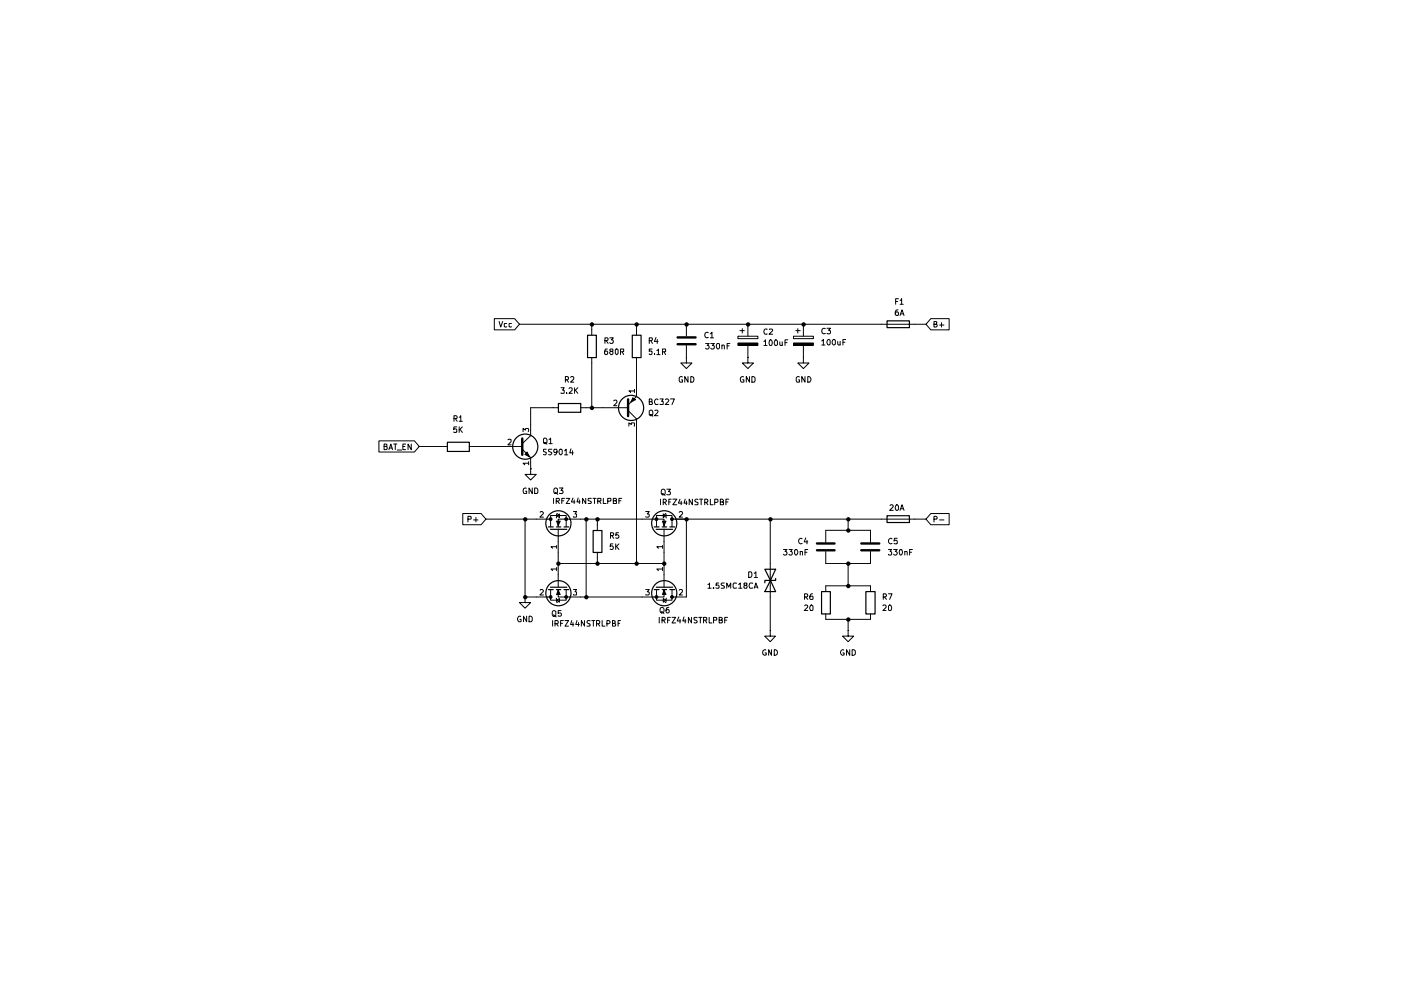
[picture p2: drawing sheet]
(kicad_sch
 (version 20231120)
 (generator "eeschema")
 (generator_version "8.0")
 (paper "A4")
 (lib_symbols
  (symbol "Device:C"
   (pin_numbers hide)
   (pin_names
    (offset 0.254)) (exclude_from_sim no) (in_bom yes) (on_board yes)
   (property "Reference" "C" (at 0.635 2.54 0) (effects (font (size 1.27 1.27)) (justify left)))
   (property "Value" "C" (at 0.635 -2.54 0) (effects (font (size 1.27 1.27)) (justify left)))
   (property "Footprint" "" (at 0.9652 -3.81 0) (effects (font (size 1.27 1.27)) (hide yes)))
   (property "Datasheet" "~" (at 0 0 0) (effects (font (size 1.27 1.27)) (hide yes)))
   (property "Description" "Unpolarized capacitor" (at 0 0 0) (effects (font (size 1.27 1.27)) (hide yes)))
   (symbol "C_0_1"
    (polyline (pts (xy -2.032 -0.762) (xy 2.032 -0.762)) (stroke (width 0.508) (type default)) (fill (type none)))
    (polyline (pts (xy -2.032 0.762) (xy 2.032 0.762)) (stroke (width 0.508) (type default)) (fill (type none))))
   (symbol "C_1_1"
    (pin passive line (at 0 3.81 270) (length 2.794) (name "~" (effects (font (size 1.27 1.27)))) (number "1" (effects (font (size 1.27 1.27)))))
    (pin passive line (at 0 -3.81 90) (length 2.794) (name "~" (effects (font (size 1.27 1.27)))) (number "2" (effects (font (size 1.27 1.27)))))))
  (symbol "Device:C_Polarized"
   (pin_numbers hide)
   (pin_names
    (offset 0.254)) (exclude_from_sim no) (in_bom yes) (on_board yes)
   (property "Reference" "C" (at 0.635 2.54 0) (effects (font (size 1.27 1.27)) (justify left)))
   (property "Value" "C_Polarized" (at 0.635 -2.54 0) (effects (font (size 1.27 1.27)) (justify left)))
   (property "Footprint" "" (at 0.9652 -3.81 0) (effects (font (size 1.27 1.27)) (hide yes)))
   (property "Datasheet" "~" (at 0 0 0) (effects (font (size 1.27 1.27)) (hide yes)))
   (property "Description" "Polarized capacitor" (at 0 0 0) (effects (font (size 1.27 1.27)) (hide yes)))
   (symbol "C_Polarized_0_1"
    (rectangle (start -2.286 0.508) (end 2.286 1.016) (stroke (width 0) (type default)) (fill (type none)))
    (polyline (pts (xy -1.778 2.286) (xy -0.762 2.286)) (stroke (width 0) (type default)) (fill (type none)))
    (polyline (pts (xy -1.27 2.794) (xy -1.27 1.778)) (stroke (width 0) (type default)) (fill (type none)))
    (rectangle (start 2.286 -0.508) (end -2.286 -1.016) (stroke (width 0) (type default)) (fill (type outline))))
   (symbol "C_Polarized_1_1"
    (pin passive line (at 0 3.81 270) (length 2.794) (name "~" (effects (font (size 1.27 1.27)))) (number "1" (effects (font (size 1.27 1.27)))))
    (pin passive line (at 0 -3.81 90) (length 2.794) (name "~" (effects (font (size 1.27 1.27)))) (number "2" (effects (font (size 1.27 1.27)))))))
  (symbol "Device:Fuse"
   (pin_numbers hide)
   (pin_names
    (offset 0)) (exclude_from_sim no) (in_bom yes) (on_board yes)
   (property "Reference" "F" (at 2.032 0 90) (effects (font (size 1.27 1.27))))
   (property "Value" "Fuse" (at -1.905 0 90) (effects (font (size 1.27 1.27))))
   (property "Footprint" "" (at -1.778 0 90) (effects (font (size 1.27 1.27)) (hide yes)))
   (property "Datasheet" "~" (at 0 0 0) (effects (font (size 1.27 1.27)) (hide yes)))
   (property "Description" "Fuse" (at 0 0 0) (effects (font (size 1.27 1.27)) (hide yes)))
   (symbol "Fuse_0_1"
    (rectangle (start -0.762 -2.54) (end 0.762 2.54) (stroke (width 0.254) (type default)) (fill (type none)))
    (polyline (pts (xy 0 2.54) (xy 0 -2.54)) (stroke (width 0) (type default)) (fill (type none))))
   (symbol "Fuse_1_1"
    (pin passive line (at 0 3.81 270) (length 1.27) (name "~" (effects (font (size 1.27 1.27)))) (number "1" (effects (font (size 1.27 1.27)))))
    (pin passive line (at 0 -3.81 90) (length 1.27) (name "~" (effects (font (size 1.27 1.27)))) (number "2" (effects (font (size 1.27 1.27)))))))
  (symbol "Device:R"
   (pin_numbers hide)
   (pin_names
    (offset 0)) (exclude_from_sim no) (in_bom yes) (on_board yes)
   (property "Reference" "R" (at 2.032 0 90) (effects (font (size 1.27 1.27))))
   (property "Value" "R" (at 0 0 90) (effects (font (size 1.27 1.27))))
   (property "Footprint" "" (at -1.778 0 90) (effects (font (size 1.27 1.27)) (hide yes)))
   (property "Datasheet" "~" (at 0 0 0) (effects (font (size 1.27 1.27)) (hide yes)))
   (property "Description" "Resistor" (at 0 0 0) (effects (font (size 1.27 1.27)) (hide yes)))
   (symbol "R_0_1"
    (rectangle (start -1.016 -2.54) (end 1.016 2.54) (stroke (width 0.254) (type default)) (fill (type none))))
   (symbol "R_1_1"
    (pin passive line (at 0 3.81 270) (length 1.27) (name "~" (effects (font (size 1.27 1.27)))) (number "1" (effects (font (size 1.27 1.27)))))
    (pin passive line (at 0 -3.81 90) (length 1.27) (name "~" (effects (font (size 1.27 1.27)))) (number "2" (effects (font (size 1.27 1.27)))))))
  (symbol "Diode:1.5SMC18CA"
   (pin_numbers hide)
   (pin_names
    (offset 1.016) hide) (exclude_from_sim no) (in_bom yes) (on_board yes)
   (property "Reference" "D" (at 0 2.54 0) (effects (font (size 1.27 1.27))))
   (property "Value" "1.5SMC18CA" (at 0 -2.54 0) (effects (font (size 1.27 1.27))))
   (property "Footprint" "Diode_SMD:D_SMC" (at 0 -5.08 0) (effects (font (size 1.27 1.27)) (hide yes)))
   (property "Datasheet" "https://www.vishay.com/docs/88303/15smc.pdf" (at 0 0 0) (effects (font (size 1.27 1.27)) (hide yes)))
   (property "Description" "1500W bidirectional TVS diode, SMC (DO-201AB)" (at 0 0 0) (effects (font (size 1.27 1.27)) (hide yes)))
   (symbol "1.5SMC18CA_0_1"
    (polyline (pts (xy 1.27 0) (xy -1.27 0)) (stroke (width 0) (type default)) (fill (type none)))
    (polyline (pts (xy -2.54 -1.27) (xy 0 0) (xy -2.54 1.27) (xy -2.54 -1.27)) (stroke (width 0.254) (type default)) (fill (type none)))
    (polyline (pts (xy 0.508 1.27) (xy 0 1.27) (xy 0 -1.27) (xy -0.508 -1.27)) (stroke (width 0.254) (type default)) (fill (type none)))
    (polyline (pts (xy 2.54 1.27) (xy 2.54 -1.27) (xy 0 0) (xy 2.54 1.27)) (stroke (width 0.254) (type default)) (fill (type none))))
   (symbol "1.5SMC18CA_1_1"
    (pin passive line (at -3.81 0 0) (length 2.54) (name "A1" (effects (font (size 1.27 1.27)))) (number "1" (effects (font (size 1.27 1.27)))))
    (pin passive line (at 3.81 0 180) (length 2.54) (name "A2" (effects (font (size 1.27 1.27)))) (number "2" (effects (font (size 1.27 1.27)))))))
  (symbol "Transistor_BJT:BC327"
   (pin_names
    (offset 0) hide) (exclude_from_sim no) (in_bom yes) (on_board yes)
   (property "Reference" "Q" (at 5.08 1.905 0) (effects (font (size 1.27 1.27)) (justify left)))
   (property "Value" "BC327" (at 5.08 0 0) (effects (font (size 1.27 1.27)) (justify left)))
   (property "Footprint" "Package_TO_SOT_THT:TO-92_Inline" (at 5.08 -1.905 0) (effects (font (size 1.27 1.27)
    (italic yes)) (justify left) (hide yes)))
   (property "Datasheet" "http://www.onsemi.com/pub_link/Collateral/BC327-D.PDF" (at 0 0 0) (effects (font (size 1.27 1.27)) (justify left) (hide yes)))
   (property "Description" "0.8A Ic, 45V Vce, PNP Transistor, TO-92" (at 25.4 -3.81 0) (effects (font (size 1.27 1.27)) (hide yes)))
   (symbol "BC327_0_1"
    (polyline (pts (xy 0.635 0.635) (xy 2.54 2.54)) (stroke (width 0) (type default)) (fill (type none)))
    (polyline (pts (xy 0.635 -0.635) (xy 2.54 -2.54) (xy 2.54 -2.54)) (stroke (width 0) (type default)) (fill (type none)))
    (polyline (pts (xy 0.635 1.905) (xy 0.635 -1.905) (xy 0.635 -1.905)) (stroke (width 0.508) (type default)) (fill (type none)))
    (polyline (pts (xy 2.286 -1.778) (xy 1.778 -2.286) (xy 1.27 -1.27) (xy 2.286 -1.778) (xy 2.286 -1.778)) (stroke (width 0) (type default)) (fill (type outline)))
    (circle (center 1.27 0) (radius 2.8194) (stroke (width 0.254) (type default)) (fill (type none))))
   (symbol "BC327_1_1"
    (pin passive line (at 2.54 -5.08 90) (length 2.54) (name "E" (effects (font (size 1.27 1.27)))) (number "1" (effects (font (size 1.27 1.27)))))
    (pin input line (at -5.08 0 0) (length 5.715) (name "B" (effects (font (size 1.27 1.27)))) (number "2" (effects (font (size 1.27 1.27)))))
    (pin passive line (at 2.54 5.08 270) (length 2.54) (name "C" (effects (font (size 1.27 1.27)))) (number "3" (effects (font (size 1.27 1.27)))))))
  (symbol "Transistor_BJT:ss9014"
   (pin_names
    (offset 0) hide) (exclude_from_sim no) (in_bom yes) (on_board yes)
   (property "Reference" "Q" (at 5.08 1.905 0) (effects (font (size 1.27 1.27)) (justify left)))
   (property "Value" "SS9014" (at 5.08 0 0) (effects (font (size 1.27 1.27)) (justify left)))
   (property "Footprint" "Package_TO_SOT_THT:TO-18-3" (at 5.08 -1.905 0) (effects (font (size 1.27 1.27)
    (italic yes)) (justify left) (hide yes)))
   (property "Datasheet" "http://www.b-kainka.de/Daten/Transistor/BC108.pdf" (at 0 0 0) (effects (font (size 1.27 1.27)) (justify left) (hide yes)))
   (property "Description" "0.1A Ic, 45V Vce, General Purpose NPN Transistor, TO-92" (at 33.02 -2.54 0) (effects (font (size 1.27 1.27)) (hide yes)))
   (symbol "ss9014_0_1"
    (polyline (pts (xy 0.635 0.635) (xy 2.54 2.54)) (stroke (width 0) (type default)) (fill (type none)))
    (polyline (pts (xy 0.635 -0.635) (xy 2.54 -2.54) (xy 2.54 -2.54)) (stroke (width 0) (type default)) (fill (type none)))
    (polyline (pts (xy 0.635 1.905) (xy 0.635 -1.905) (xy 0.635 -1.905)) (stroke (width 0.508) (type default)) (fill (type none)))
    (polyline (pts (xy 1.27 -1.778) (xy 1.778 -1.27) (xy 2.286 -2.286) (xy 1.27 -1.778) (xy 1.27 -1.778)) (stroke (width 0) (type default)) (fill (type outline)))
    (circle (center 1.27 0) (radius 2.8194) (stroke (width 0.254) (type default)) (fill (type none))))
   (symbol "ss9014_1_1"
    (pin passive line (at 2.54 -5.08 90) (length 2.54) (name "E" (effects (font (size 1.27 1.27)))) (number "1" (effects (font (size 1.27 1.27)))))
    (pin input line (at -5.08 0 0) (length 5.715) (name "B" (effects (font (size 1.27 1.27)))) (number "2" (effects (font (size 1.27 1.27)))))
    (pin passive line (at 2.54 5.08 270) (length 2.54) (name "C" (effects (font (size 1.27 1.27)))) (number "3" (effects (font (size 1.27 1.27)))))))
  (symbol "Transistor_FET:IRFZ44NSTRLPBF"
   (pin_names hide) (exclude_from_sim no) (in_bom yes) (on_board yes)
   (property "Reference" "Q" (at 5.08 1.905 0) (effects (font (size 1.27 1.27)) (justify left)))
   (property "Value" "IRFZ44NSTRLPBF" (at 5.08 0 0) (effects (font (size 1.27 1.27)) (justify left)))
   (property "Footprint" "Package_TO_SOT_THT:TO-220-3_Vertical" (at 5.08 -1.905 0) (effects (font (size 1.27 1.27)
    (italic yes)) (justify left) (hide yes)))
   (property "Datasheet" "https://media.digikey.com/pdf/Data%20Sheets/Fairchild%20PDFs/BUZ11.pdf" (at 5.08 -3.81 0) (effects (font (size 1.27 1.27)) (justify left) (hide yes)))
   (property "Description" "30A Id, 50V Vds, N-Channel Power MOSFET, TO-220" (at 0 0 0) (effects (font (size 1.27 1.27)) (hide yes)))
   (symbol "IRFZ44NSTRLPBF_0_1"
    (polyline (pts (xy 0.254 0) (xy -2.54 0)) (stroke (width 0) (type default)) (fill (type none)))
    (polyline (pts (xy 0.254 1.905) (xy 0.254 -1.905)) (stroke (width 0.254) (type default)) (fill (type none)))
    (polyline (pts (xy 0.762 -1.27) (xy 0.762 -2.286)) (stroke (width 0.254) (type default)) (fill (type none)))
    (polyline (pts (xy 0.762 0.508) (xy 0.762 -0.508)) (stroke (width 0.254) (type default)) (fill (type none)))
    (polyline (pts (xy 0.762 2.286) (xy 0.762 1.27)) (stroke (width 0.254) (type default)) (fill (type none)))
    (polyline (pts (xy 2.54 2.54) (xy 2.54 1.778)) (stroke (width 0) (type default)) (fill (type none)))
    (polyline (pts (xy 2.54 -2.54) (xy 2.54 0) (xy 0.762 0)) (stroke (width 0) (type default)) (fill (type none)))
    (polyline (pts (xy 0.762 -1.778) (xy 3.302 -1.778) (xy 3.302 1.778) (xy 0.762 1.778)) (stroke (width 0) (type default)) (fill (type none)))
    (polyline (pts (xy 1.016 0) (xy 2.032 0.381) (xy 2.032 -0.381) (xy 1.016 0)) (stroke (width 0) (type default)) (fill (type outline)))
    (polyline (pts (xy 2.794 0.508) (xy 2.921 0.381) (xy 3.683 0.381) (xy 3.81 0.254)) (stroke (width 0) (type default)) (fill (type none)))
    (polyline (pts (xy 3.302 0.381) (xy 2.921 -0.254) (xy 3.683 -0.254) (xy 3.302 0.381)) (stroke (width 0) (type default)) (fill (type none)))
    (circle (center 1.651 0) (radius 2.794) (stroke (width 0.254) (type default)) (fill (type none)))
    (circle (center 2.54 -1.778) (radius 0.254) (stroke (width 0) (type default)) (fill (type outline)))
    (circle (center 2.54 1.778) (radius 0.254) (stroke (width 0) (type default)) (fill (type outline))))
   (symbol "IRFZ44NSTRLPBF_1_1"
    (pin input line (at -5.08 0 0) (length 2.54) (name "G" (effects (font (size 1.27 1.27)))) (number "1" (effects (font (size 1.27 1.27)))))
    (pin passive line (at 2.54 5.08 270) (length 2.54) (name "D" (effects (font (size 1.27 1.27)))) (number "2" (effects (font (size 1.27 1.27)))))
    (pin passive line (at 2.54 -5.08 90) (length 2.54) (name "S" (effects (font (size 1.27 1.27)))) (number "3" (effects (font (size 1.27 1.27)))))))
  (symbol "power:GND"
   (power)
   (pin_numbers hide)
   (pin_names
    (offset 0) hide) (exclude_from_sim no) (in_bom yes) (on_board yes)
   (property "Reference" "#PWR" (at 0 -6.35 0) (effects (font (size 1.27 1.27)) (hide yes)))
   (property "Value" "GND" (at 0 -3.81 0) (effects (font (size 1.27 1.27))))
   (property "Footprint" "" (at 0 0 0) (effects (font (size 1.27 1.27)) (hide yes)))
   (property "Datasheet" "" (at 0 0 0) (effects (font (size 1.27 1.27)) (hide yes)))
   (property "Description" "Power symbol creates a global label with name \"GND\" , ground" (at 0 0 0) (effects (font (size 1.27 1.27)) (hide yes)))
   (symbol "GND_0_1"
    (polyline (pts (xy 0 0) (xy 0 -1.27) (xy 1.27 -1.27) (xy 0 -2.54) (xy -1.27 -1.27) (xy 0 -1.27)) (stroke (width 0) (type default)) (fill (type none))))
   (symbol "GND_1_1"
    (pin power_in line (at 0 0 270) (length 0) (name "~" (effects (font (size 1.27 1.27)))) (number "1" (effects (font (size 1.27 1.27))))))))
 (junction
  (at 154.94 66.04)
  (diameter 0)
  (color 0 0 0 0))
 (junction
  (at 119.38 85.09)
  (diameter 0)
  (color 0 0 0 0))
 (junction
  (at 135.89 120.65)
  (diameter 0)
  (color 0 0 0 0))
 (junction
  (at 111.76 120.65)
  (diameter 0)
  (color 0 0 0 0))
 (junction
  (at 140.97 66.04)
  (diameter 0)
  (color 0 0 0 0))
 (junction
  (at 120.65 110.49)
  (diameter 0)
  (color 0 0 0 0))
 (junction
  (at 177.8 110.49)
  (diameter 0)
  (color 0 0 0 0))
 (junction
  (at 167.64 66.04)
  (diameter 0)
  (color 0 0 0 0))
 (junction
  (at 118.11 110.49)
  (diameter 0)
  (color 0 0 0 0))
 (junction
  (at 129.54 66.04)
  (diameter 0)
  (color 0 0 0 0))
 (junction
  (at 118.11 128.27)
  (diameter 0)
  (color 0 0 0 0))
 (junction
  (at 177.8 125.73)
  (diameter 0)
  (color 0 0 0 0))
 (junction
  (at 119.38 66.04)
  (diameter 0)
  (color 0 0 0 0))
 (junction
  (at 140.97 110.49)
  (diameter 0)
  (color 0 0 0 0))
 (junction
  (at 177.8 113.03)
  (diameter 0)
  (color 0 0 0 0))
 (junction
  (at 104.14 110.49)
  (diameter 0)
  (color 0 0 0 0))
 (junction
  (at 104.14 128.27)
  (diameter 0)
  (color 0 0 0 0))
 (junction
  (at 177.8 133.35)
  (diameter 0)
  (color 0 0 0 0))
 (junction
  (at 177.8 120.65)
  (diameter 0)
  (color 0 0 0 0))
 (junction
  (at 160.02 110.49)
  (diameter 0)
  (color 0 0 0 0))
 (junction
  (at 120.65 120.65)
  (diameter 0)
  (color 0 0 0 0))
 (junction
  (at 129.54 120.65)
  (diameter 0)
  (color 0 0 0 0))
 (wire
  (pts (xy 177.8 110.49) (xy 177.8 113.03))
  (stroke (width 0) (type default)))
 (wire
  (pts (xy 172.72 125.73) (xy 177.8 125.73))
  (stroke (width 0) (type default)))
 (wire
  (pts (xy 119.38 66.04) (xy 119.38 67.31))
  (stroke (width 0) (type default)))
 (wire
  (pts (xy 177.8 133.35) (xy 177.8 135.89))
  (stroke (width 0) (type default)))
 (wire
  (pts (xy 104.14 128.27) (xy 104.14 110.49))
  (stroke (width 0) (type default)))
 (wire
  (pts (xy 116.84 128.27) (xy 118.11 128.27))
  (stroke (width 0) (type default)))
 (wire
  (pts (xy 102.87 66.04) (xy 119.38 66.04))
  (stroke (width 0) (type default)))
 (wire
  (pts (xy 172.72 133.35) (xy 177.8 133.35))
  (stroke (width 0) (type default)))
 (wire
  (pts (xy 129.54 66.04) (xy 140.97 66.04))
  (stroke (width 0) (type default)))
 (wire
  (pts (xy 129.54 90.17) (xy 129.54 120.65))
  (stroke (width 0) (type default)))
 (wire
  (pts (xy 120.65 110.49) (xy 120.65 111.76))
  (stroke (width 0) (type default)))
 (wire
  (pts (xy 160.02 110.49) (xy 160.02 120.65))
  (stroke (width 0) (type default)))
 (wire
  (pts (xy 120.65 119.38) (xy 120.65 120.65))
  (stroke (width 0) (type default)))
 (wire
  (pts (xy 140.97 110.49) (xy 140.97 128.27))
  (stroke (width 0) (type default)))
 (wire
  (pts (xy 177.8 113.03) (xy 182.88 113.03))
  (stroke (width 0) (type default)))
 (wire
  (pts (xy 177.8 110.49) (xy 185.42 110.49))
  (stroke (width 0) (type default)))
 (wire
  (pts (xy 119.38 74.93) (xy 119.38 85.09))
  (stroke (width 0) (type default)))
 (wire
  (pts (xy 110.49 85.09) (xy 105.41 85.09))
  (stroke (width 0) (type default)))
 (wire
  (pts (xy 80.01 93.98) (xy 85.09 93.98))
  (stroke (width 0) (type default)))
 (wire
  (pts (xy 129.54 67.31) (xy 129.54 66.04))
  (stroke (width 0) (type default)))
 (wire
  (pts (xy 120.65 110.49) (xy 130.81 110.49))
  (stroke (width 0) (type default)))
 (wire
  (pts (xy 177.8 133.35) (xy 182.88 133.35))
  (stroke (width 0) (type default)))
 (wire
  (pts (xy 111.76 118.11) (xy 111.76 120.65))
  (stroke (width 0) (type default)))
 (wire
  (pts (xy 118.11 128.27) (xy 130.81 128.27))
  (stroke (width 0) (type default)))
 (wire
  (pts (xy 118.11 85.09) (xy 119.38 85.09))
  (stroke (width 0) (type default)))
 (wire
  (pts (xy 177.8 120.65) (xy 177.8 125.73))
  (stroke (width 0) (type default)))
 (wire
  (pts (xy 172.72 120.65) (xy 177.8 120.65))
  (stroke (width 0) (type default)))
 (wire
  (pts (xy 119.38 66.04) (xy 129.54 66.04))
  (stroke (width 0) (type default)))
 (wire
  (pts (xy 106.68 128.27) (xy 104.14 128.27))
  (stroke (width 0) (type default)))
 (wire
  (pts (xy 160.02 110.49) (xy 177.8 110.49))
  (stroke (width 0) (type default)))
 (wire
  (pts (xy 95.25 110.49) (xy 104.14 110.49))
  (stroke (width 0) (type default)))
 (wire
  (pts (xy 129.54 74.93) (xy 129.54 80.01))
  (stroke (width 0) (type default)))
 (wire
  (pts (xy 92.71 93.98) (xy 97.79 93.98))
  (stroke (width 0) (type default)))
 (wire
  (pts (xy 167.64 66.04) (xy 185.42 66.04))
  (stroke (width 0) (type default)))
 (wire
  (pts (xy 119.38 85.09) (xy 121.92 85.09))
  (stroke (width 0) (type default)))
 (wire
  (pts (xy 193.04 110.49) (xy 195.58 110.49))
  (stroke (width 0) (type default)))
 (wire
  (pts (xy 140.97 110.49) (xy 160.02 110.49))
  (stroke (width 0) (type default)))
 (wire
  (pts (xy 193.04 66.04) (xy 195.58 66.04))
  (stroke (width 0) (type default)))
 (wire
  (pts (xy 118.11 110.49) (xy 118.11 128.27))
  (stroke (width 0) (type default)))
 (wire
  (pts (xy 138.43 110.49) (xy 140.97 110.49))
  (stroke (width 0) (type default)))
 (wire
  (pts (xy 120.65 120.65) (xy 129.54 120.65))
  (stroke (width 0) (type default)))
 (wire
  (pts (xy 111.76 120.65) (xy 120.65 120.65))
  (stroke (width 0) (type default)))
 (wire
  (pts (xy 160.02 135.89) (xy 160.02 128.27))
  (stroke (width 0) (type default)))
 (wire
  (pts (xy 177.8 120.65) (xy 182.88 120.65))
  (stroke (width 0) (type default)))
 (wire
  (pts (xy 116.84 110.49) (xy 118.11 110.49))
  (stroke (width 0) (type default)))
 (wire
  (pts (xy 140.97 66.04) (xy 154.94 66.04))
  (stroke (width 0) (type default)))
 (wire
  (pts (xy 154.94 66.04) (xy 167.64 66.04))
  (stroke (width 0) (type default)))
 (wire
  (pts (xy 118.11 110.49) (xy 120.65 110.49))
  (stroke (width 0) (type default)))
 (wire
  (pts (xy 172.72 113.03) (xy 177.8 113.03))
  (stroke (width 0) (type default)))
 (wire
  (pts (xy 129.54 120.65) (xy 135.89 120.65))
  (stroke (width 0) (type default)))
 (wire
  (pts (xy 135.89 118.11) (xy 135.89 120.65))
  (stroke (width 0) (type default)))
 (wire
  (pts (xy 105.41 85.09) (xy 105.41 88.9))
  (stroke (width 0) (type default)))
 (wire
  (pts (xy 104.14 110.49) (xy 106.68 110.49))
  (stroke (width 0) (type default)))
 (wire
  (pts (xy 177.8 125.73) (xy 182.88 125.73))
  (stroke (width 0) (type default)))
 (global_label "BAT_EN"
  (shape input)
  (at 80.01 93.98 180)
  (fields_autoplaced yes)
  (effects (font (size 1.27 1.27)) (justify right))
  (property "Intersheetrefs" "${INTERSHEET_REFS}" (at 70.2515 93.98 0) (effects (font (size 1.27 1.27)) (justify right) (hide yes))))
 (global_label "B+"
  (shape input)
  (at 195.58 66.04 0)
  (fields_autoplaced yes)
  (effects (font (size 1.27 1.27)) (justify left))
  (property "Intersheetrefs" "${INTERSHEET_REFS}" (at 201.4076 66.04 0) (effects (font (size 1.27 1.27)) (justify left) (hide yes))))
 (global_label "P-"
  (shape input)
  (at 195.58 110.49 0)
  (fields_autoplaced yes)
  (effects (font (size 1.27 1.27)) (justify left))
  (property "Intersheetrefs" "${INTERSHEET_REFS}" (at 201.4076 110.49 0) (effects (font (size 1.27 1.27)) (justify left) (hide yes))))
 (global_label "Vcc"
  (shape input)
  (at 102.87 66.04 180)
  (fields_autoplaced yes)
  (effects (font (size 1.27 1.27)) (justify right))
  (property "Intersheetrefs" "${INTERSHEET_REFS}" (at 96.619 66.04 0) (effects (font (size 1.27 1.27)) (justify right) (hide yes))))
 (global_label "P+"
  (shape input)
  (at 95.25 110.49 180)
  (fields_autoplaced yes)
  (effects (font (size 1.27 1.27)) (justify right))
  (property "Intersheetrefs" "${INTERSHEET_REFS}" (at 89.4224 110.49 0) (effects (font (size 1.27 1.27)) (justify right) (hide yes))))
 (symbol
  (lib_id "power:GND")
  (at 177.8 135.89 0)
  (unit 1)
  (exclude_from_sim no)
  (in_bom yes)
  (on_board yes)
  (dnp no)
  (fields_autoplaced yes)
  (property "Reference" "#PWR06" (at 177.8 142.24 0) (effects (font (size 1.27 1.27)) (hide yes)))
  (property "Value" "GND" (at 177.8 140.97 0) (effects (font (size 1.27 1.27))))
  (property "Footprint" "" (at 177.8 135.89 0) (effects (font (size 1.27 1.27)) (hide yes)))
  (property "Datasheet" "" (at 177.8 135.89 0) (effects (font (size 1.27 1.27)) (hide yes)))
  (property "Description" "Power symbol creates a global label with name \"GND\" , ground" (at 177.8 135.89 0) (effects (font (size 1.27 1.27)) (hide yes)))
  (pin "1"))
 (symbol
  (lib_id "Device:R")
  (at 114.3 85.09 90)
  (unit 1)
  (exclude_from_sim no)
  (in_bom yes)
  (on_board yes)
  (dnp no)
  (fields_autoplaced yes)
  (property "Reference" "R2" (at 114.3 78.74 90) (effects (font (size 1.27 1.27))))
  (property "Value" "3.2K" (at 114.3 81.28 90) (effects (font (size 1.27 1.27))))
  (property "Footprint" "Resistor_THT:R_Axial_DIN0207_L6.3mm_D2.5mm_P10.16mm_Horizontal" (at 114.3 86.868 90) (effects (font (size 1.27 1.27)) (hide yes)))
  (property "Datasheet" "~" (at 114.3 85.09 0) (effects (font (size 1.27 1.27)) (hide yes)))
  (property "Description" "Resistor" (at 114.3 85.09 0) (effects (font (size 1.27 1.27)) (hide yes)))
  (pin "2")
  (pin "1"))
 (symbol
  (lib_id "power:GND")
  (at 167.64 73.66 0)
  (unit 1)
  (exclude_from_sim no)
  (in_bom yes)
  (on_board yes)
  (dnp no)
  (fields_autoplaced yes)
  (property "Reference" "#PWR01" (at 167.64 80.01 0) (effects (font (size 1.27 1.27)) (hide yes)))
  (property "Value" "GND" (at 167.64 78.74 0) (effects (font (size 1.27 1.27))))
  (property "Footprint" "" (at 167.64 73.66 0) (effects (font (size 1.27 1.27)) (hide yes)))
  (property "Datasheet" "" (at 167.64 73.66 0) (effects (font (size 1.27 1.27)) (hide yes)))
  (property "Description" "Power symbol creates a global label with name \"GND\" , ground" (at 167.64 73.66 0) (effects (font (size 1.27 1.27)) (hide yes)))
  (pin "1"))
 (symbol
  (lib_id "Device:R")
  (at 172.72 129.54 0)
  (mirror y)
  (unit 1)
  (exclude_from_sim no)
  (in_bom yes)
  (on_board yes)
  (dnp no)
  (property "Reference" "R6" (at 170.18 128.2699 0) (effects (font (size 1.27 1.27)) (justify left)))
  (property "Value" "20" (at 170.18 130.8099 0) (effects (font (size 1.27 1.27)) (justify left)))
  (property "Footprint" "Resistor_THT:R_Axial_DIN0207_L6.3mm_D2.5mm_P10.16mm_Horizontal" (at 174.498 129.54 90) (effects (font (size 1.27 1.27)) (hide yes)))
  (property "Datasheet" "~" (at 172.72 129.54 0) (effects (font (size 1.27 1.27)) (hide yes)))
  (property "Description" "Resistor" (at 172.72 129.54 0) (effects (font (size 1.27 1.27)) (hide yes)))
  (pin "2")
  (pin "1"))
 (symbol
  (lib_id "Device:C_Polarized")
  (at 167.64 69.85 0)
  (unit 1)
  (exclude_from_sim no)
  (in_bom yes)
  (on_board yes)
  (dnp no)
  (fields_autoplaced yes)
  (property "Reference" "C3" (at 171.45 67.6909 0) (effects (font (size 1.27 1.27)) (justify left)))
  (property "Value" "100uF" (at 171.45 70.2309 0) (effects (font (size 1.27 1.27)) (justify left)))
  (property "Footprint" "" (at 168.6052 73.66 0) (effects (font (size 1.27 1.27)) (hide yes)))
  (property "Datasheet" "~" (at 167.64 69.85 0) (effects (font (size 1.27 1.27)) (hide yes)))
  (property "Description" "Polarized capacitor" (at 167.64 69.85 0) (effects (font (size 1.27 1.27)) (hide yes)))
  (pin "1")
  (pin "2"))
 (symbol
  (lib_id "Device:C_Polarized")
  (at 154.94 69.85 0)
  (unit 1)
  (exclude_from_sim no)
  (in_bom yes)
  (on_board yes)
  (dnp no)
  (property "Reference" "C2" (at 158.242 67.818 0) (effects (font (size 1.27 1.27)) (justify left)))
  (property "Value" "100uF" (at 158.242 70.358 0) (effects (font (size 1.27 1.27)) (justify left)))
  (property "Footprint" "" (at 155.9052 73.66 0) (effects (font (size 1.27 1.27)) (hide yes)))
  (property "Datasheet" "~" (at 154.94 69.85 0) (effects (font (size 1.27 1.27)) (hide yes)))
  (property "Description" "Polarized capacitor" (at 154.94 69.85 0) (effects (font (size 1.27 1.27)) (hide yes)))
  (pin "1")
  (pin "2"))
 (symbol
  (lib_id "power:GND")
  (at 154.94 73.66 0)
  (unit 1)
  (exclude_from_sim no)
  (in_bom yes)
  (on_board yes)
  (dnp no)
  (fields_autoplaced yes)
  (property "Reference" "#PWR02" (at 154.94 80.01 0) (effects (font (size 1.27 1.27)) (hide yes)))
  (property "Value" "GND" (at 154.94 78.74 0) (effects (font (size 1.27 1.27))))
  (property "Footprint" "" (at 154.94 73.66 0) (effects (font (size 1.27 1.27)) (hide yes)))
  (property "Datasheet" "" (at 154.94 73.66 0) (effects (font (size 1.27 1.27)) (hide yes)))
  (property "Description" "Power symbol creates a global label with name \"GND\" , ground" (at 154.94 73.66 0) (effects (font (size 1.27 1.27)) (hide yes)))
  (pin "1"))
 (symbol
  (lib_id "Diode:1.5SMC18CA")
  (at 160.02 124.46 270)
  (mirror x)
  (unit 1)
  (exclude_from_sim no)
  (in_bom yes)
  (on_board yes)
  (dnp no)
  (property "Reference" "D1" (at 157.48 123.1899 90) (effects (font (size 1.27 1.27)) (justify right)))
  (property "Value" "1.5SMC18CA" (at 157.48 125.7299 90) (effects (font (size 1.27 1.27)) (justify right)))
  (property "Footprint" "Diode_SMD:D_SMC" (at 154.94 124.46 0) (effects (font (size 1.27 1.27)) (hide yes)))
  (property "Datasheet" "https://www.vishay.com/docs/88303/15smc.pdf" (at 160.02 124.46 0) (effects (font (size 1.27 1.27)) (hide yes)))
  (property "Description" "1500W bidirectional TVS diode, SMC (DO-201AB)" (at 160.02 124.46 0) (effects (font (size 1.27 1.27)) (hide yes)))
  (pin "2")
  (pin "1"))
 (symbol
  (lib_id "Device:C")
  (at 172.72 116.84 0)
  (mirror y)
  (unit 1)
  (exclude_from_sim no)
  (in_bom yes)
  (on_board yes)
  (dnp no)
  (property "Reference" "C4" (at 168.91 115.5699 0) (effects (font (size 1.27 1.27)) (justify left)))
  (property "Value" "330nF" (at 168.91 118.1099 0) (effects (font (size 1.27 1.27)) (justify left)))
  (property "Footprint" "" (at 171.7548 120.65 0) (effects (font (size 1.27 1.27)) (hide yes)))
  (property "Datasheet" "~" (at 172.72 116.84 0) (effects (font (size 1.27 1.27)) (hide yes)))
  (property "Description" "Unpolarized capacitor" (at 172.72 116.84 0) (effects (font (size 1.27 1.27)) (hide yes)))
  (pin "2")
  (pin "1"))
 (symbol
  (lib_id "Device:R")
  (at 88.9 93.98 90)
  (unit 1)
  (exclude_from_sim no)
  (in_bom yes)
  (on_board yes)
  (dnp no)
  (fields_autoplaced yes)
  (property "Reference" "R1" (at 88.9 87.63 90) (effects (font (size 1.27 1.27))))
  (property "Value" "5K" (at 88.9 90.17 90) (effects (font (size 1.27 1.27))))
  (property "Footprint" "Resistor_THT:R_Axial_DIN0207_L6.3mm_D2.5mm_P10.16mm_Horizontal" (at 88.9 95.758 90) (effects (font (size 1.27 1.27)) (hide yes)))
  (property "Datasheet" "~" (at 88.9 93.98 0) (effects (font (size 1.27 1.27)) (hide yes)))
  (property "Description" "Resistor" (at 88.9 93.98 0) (effects (font (size 1.27 1.27)) (hide yes)))
  (pin "2")
  (pin "1"))
 (symbol
  (lib_id "Transistor_BJT:BC327")
  (at 127 85.09 0)
  (mirror x)
  (unit 1)
  (exclude_from_sim no)
  (in_bom yes)
  (on_board yes)
  (dnp no)
  (property "Reference" "Q2" (at 132.08 86.3601 0) (effects (font (size 1.27 1.27)) (justify left)))
  (property "Value" "BC327" (at 132.08 83.8201 0) (effects (font (size 1.27 1.27)) (justify left)))
  (property "Footprint" "Package_TO_SOT_THT:TO-92_Inline" (at 132.08 83.185 0) (effects (font (size 1.27 1.27)
    (italic yes)) (justify left) (hide yes)))
  (property "Datasheet" "http://www.onsemi.com/pub_link/Collateral/BC327-D.PDF" (at 127 85.09 0) (effects (font (size 1.27 1.27)) (justify left) (hide yes)))
  (property "Description" "0.8A Ic, 45V Vce, PNP Transistor, TO-92" (at 152.4 81.28 0) (effects (font (size 1.27 1.27)) (hide yes)))
  (pin "1")
  (pin "3")
  (pin "2"))
 (symbol
  (lib_id "power:GND")
  (at 104.14 128.27 0)
  (unit 1)
  (exclude_from_sim no)
  (in_bom yes)
  (on_board yes)
  (dnp no)
  (fields_autoplaced yes)
  (property "Reference" "#PWR04" (at 104.14 134.62 0) (effects (font (size 1.27 1.27)) (hide yes)))
  (property "Value" "GND" (at 104.14 133.35 0) (effects (font (size 1.27 1.27))))
  (property "Footprint" "" (at 104.14 128.27 0) (effects (font (size 1.27 1.27)) (hide yes)))
  (property "Datasheet" "" (at 104.14 128.27 0) (effects (font (size 1.27 1.27)) (hide yes)))
  (property "Description" "Power symbol creates a global label with name \"GND\" , ground" (at 104.14 128.27 0) (effects (font (size 1.27 1.27)) (hide yes)))
  (pin "1"))
 (symbol
  (lib_id "power:GND")
  (at 105.41 99.06 0)
  (unit 1)
  (exclude_from_sim no)
  (in_bom yes)
  (on_board yes)
  (dnp no)
  (fields_autoplaced yes)
  (property "Reference" "#PWR05" (at 105.41 105.41 0) (effects (font (size 1.27 1.27)) (hide yes)))
  (property "Value" "GND" (at 105.41 104.14 0) (effects (font (size 1.27 1.27))))
  (property "Footprint" "" (at 105.41 99.06 0) (effects (font (size 1.27 1.27)) (hide yes)))
  (property "Datasheet" "" (at 105.41 99.06 0) (effects (font (size 1.27 1.27)) (hide yes)))
  (property "Description" "Power symbol creates a global label with name \"GND\" , ground" (at 105.41 99.06 0) (effects (font (size 1.27 1.27)) (hide yes)))
  (pin "1"))
 (symbol
  (lib_id "Transistor_BJT:ss9014")
  (at 102.87 93.98 0)
  (unit 1)
  (exclude_from_sim no)
  (in_bom yes)
  (on_board yes)
  (dnp no)
  (fields_autoplaced yes)
  (property "Reference" "Q1" (at 107.95 92.7099 0) (effects (font (size 1.27 1.27)) (justify left)))
  (property "Value" "SS9014" (at 107.95 95.2499 0) (effects (font (size 1.27 1.27)) (justify left)))
  (property "Footprint" "Package_TO_SOT_THT:TO-18-3" (at 107.95 95.885 0) (effects (font (size 1.27 1.27)
    (italic yes)) (justify left) (hide yes)))
  (property "Datasheet" "http://www.b-kainka.de/Daten/Transistor/BC108.pdf" (at 102.87 93.98 0) (effects (font (size 1.27 1.27)) (justify left) (hide yes)))
  (property "Description" "0.1A Ic, 45V Vce, General Purpose NPN Transistor, TO-92" (at 135.89 96.52 0) (effects (font (size 1.27 1.27)) (hide yes)))
  (pin "1")
  (pin "3")
  (pin "2"))
 (symbol
  (lib_id "power:GND")
  (at 160.02 135.89 0)
  (unit 1)
  (exclude_from_sim no)
  (in_bom yes)
  (on_board yes)
  (dnp no)
  (fields_autoplaced yes)
  (property "Reference" "#PWR07" (at 160.02 142.24 0) (effects (font (size 1.27 1.27)) (hide yes)))
  (property "Value" "GND" (at 160.02 140.97 0) (effects (font (size 1.27 1.27))))
  (property "Footprint" "" (at 160.02 135.89 0) (effects (font (size 1.27 1.27)) (hide yes)))
  (property "Datasheet" "" (at 160.02 135.89 0) (effects (font (size 1.27 1.27)) (hide yes)))
  (property "Description" "Power symbol creates a global label with name \"GND\" , ground" (at 160.02 135.89 0) (effects (font (size 1.27 1.27)) (hide yes)))
  (pin "1"))
 (symbol
  (lib_id "Device:C")
  (at 182.88 116.84 0)
  (unit 1)
  (exclude_from_sim no)
  (in_bom yes)
  (on_board yes)
  (dnp no)
  (fields_autoplaced yes)
  (property "Reference" "C5" (at 186.69 115.5699 0) (effects (font (size 1.27 1.27)) (justify left)))
  (property "Value" "330nF" (at 186.69 118.1099 0) (effects (font (size 1.27 1.27)) (justify left)))
  (property "Footprint" "" (at 183.8452 120.65 0) (effects (font (size 1.27 1.27)) (hide yes)))
  (property "Datasheet" "~" (at 182.88 116.84 0) (effects (font (size 1.27 1.27)) (hide yes)))
  (property "Description" "Unpolarized capacitor" (at 182.88 116.84 0) (effects (font (size 1.27 1.27)) (hide yes)))
  (pin "2")
  (pin "1"))
 (symbol
  (lib_id "Transistor_FET:IRFZ44NSTRLPBF")
  (at 135.89 113.03 270)
  (mirror x)
  (unit 1)
  (exclude_from_sim no)
  (in_bom yes)
  (on_board yes)
  (dnp no)
  (property "Reference" "Q3" (at 134.874 104.394 90) (effects (font (size 1.27 1.27)) (justify left)))
  (property "Value" "IRFZ44NSTRLPBF" (at 134.6201 106.68 90) (effects (font (size 1.27 1.27)) (justify left)))
  (property "Footprint" "Package_TO_SOT_THT:TO-220-3_Vertical" (at 133.985 107.95 0) (effects (font (size 1.27 1.27)
    (italic yes)) (justify left) (hide yes)))
  (property "Datasheet" "https://media.digikey.com/pdf/Data%20Sheets/Fairchild%20PDFs/BUZ11.pdf" (at 132.08 107.95 0) (effects (font (size 1.27 1.27)) (justify left) (hide yes)))
  (property "Description" "30A Id, 50V Vds, N-Channel Power MOSFET, TO-220" (at 135.89 113.03 0) (effects (font (size 1.27 1.27)) (hide yes)))
  (pin "3")
  (pin "2")
  (pin "1"))
 (symbol
  (lib_id "Device:Fuse")
  (at 189.23 66.04 90)
  (unit 1)
  (exclude_from_sim no)
  (in_bom yes)
  (on_board yes)
  (dnp no)
  (property "Reference" "F1" (at 190.754 60.96 90) (effects (font (size 1.27 1.27)) (justify left)))
  (property "Value" "6A" (at 190.754 63.5 90) (effects (font (size 1.27 1.27)) (justify left)))
  (property "Footprint" "" (at 189.23 67.818 90) (effects (font (size 1.27 1.27)) (hide yes)))
  (property "Datasheet" "~" (at 189.23 66.04 0) (effects (font (size 1.27 1.27)) (hide yes)))
  (property "Description" "Fuse" (at 189.23 66.04 0) (effects (font (size 1.27 1.27)) (hide yes)))
  (pin "1")
  (pin "2"))
 (symbol
  (lib_id "Transistor_FET:IRFZ44NSTRLPBF")
  (at 111.76 113.03 90)
  (unit 1)
  (exclude_from_sim no)
  (in_bom yes)
  (on_board yes)
  (dnp no)
  (property "Reference" "Q3" (at 111.76 104.14 90) (effects (font (size 1.27 1.27))))
  (property "Value" "IRFZ44NSTRLPBF" (at 118.364 106.426 90) (effects (font (size 1.27 1.27))))
  (property "Footprint" "Package_TO_SOT_THT:TO-220-3_Vertical" (at 113.665 107.95 0) (effects (font (size 1.27 1.27)
    (italic yes)) (justify left) (hide yes)))
  (property "Datasheet" "https://media.digikey.com/pdf/Data%20Sheets/Fairchild%20PDFs/BUZ11.pdf" (at 115.57 107.95 0) (effects (font (size 1.27 1.27)) (justify left) (hide yes)))
  (property "Description" "30A Id, 50V Vds, N-Channel Power MOSFET, TO-220" (at 111.76 113.03 0) (effects (font (size 1.27 1.27)) (hide yes)))
  (pin "3")
  (pin "2")
  (pin "1"))
 (symbol
  (lib_id "power:GND")
  (at 140.97 73.66 0)
  (unit 1)
  (exclude_from_sim no)
  (in_bom yes)
  (on_board yes)
  (dnp no)
  (fields_autoplaced yes)
  (property "Reference" "#PWR03" (at 140.97 80.01 0) (effects (font (size 1.27 1.27)) (hide yes)))
  (property "Value" "GND" (at 140.97 78.74 0) (effects (font (size 1.27 1.27))))
  (property "Footprint" "" (at 140.97 73.66 0) (effects (font (size 1.27 1.27)) (hide yes)))
  (property "Datasheet" "" (at 140.97 73.66 0) (effects (font (size 1.27 1.27)) (hide yes)))
  (property "Description" "Power symbol creates a global label with name \"GND\" , ground" (at 140.97 73.66 0) (effects (font (size 1.27 1.27)) (hide yes)))
  (pin "1"))
 (symbol
  (lib_id "Device:R")
  (at 129.54 71.12 0)
  (unit 1)
  (exclude_from_sim no)
  (in_bom yes)
  (on_board yes)
  (dnp no)
  (fields_autoplaced yes)
  (property "Reference" "R4" (at 132.08 69.8499 0) (effects (font (size 1.27 1.27)) (justify left)))
  (property "Value" "5.1R" (at 132.08 72.3899 0) (effects (font (size 1.27 1.27)) (justify left)))
  (property "Footprint" "Resistor_THT:R_Axial_DIN0207_L6.3mm_D2.5mm_P10.16mm_Horizontal" (at 127.762 71.12 90) (effects (font (size 1.27 1.27)) (hide yes)))
  (property "Datasheet" "~" (at 129.54 71.12 0) (effects (font (size 1.27 1.27)) (hide yes)))
  (property "Description" "Resistor" (at 129.54 71.12 0) (effects (font (size 1.27 1.27)) (hide yes)))
  (pin "2")
  (pin "1"))
 (symbol
  (lib_id "Device:C")
  (at 140.97 69.85 0)
  (unit 1)
  (exclude_from_sim no)
  (in_bom yes)
  (on_board yes)
  (dnp no)
  (property "Reference" "C1" (at 144.78 68.5799 0) (effects (font (size 1.27 1.27)) (justify left)))
  (property "Value" "330nF" (at 145.034 71.12 0) (effects (font (size 1.27 1.27)) (justify left)))
  (property "Footprint" "" (at 141.9352 73.66 0) (effects (font (size 1.27 1.27)) (hide yes)))
  (property "Datasheet" "~" (at 140.97 69.85 0) (effects (font (size 1.27 1.27)) (hide yes)))
  (property "Description" "Unpolarized capacitor" (at 140.97 69.85 0) (effects (font (size 1.27 1.27)) (hide yes)))
  (pin "1")
  (pin "2"))
 (symbol
  (lib_id "Device:R")
  (at 120.65 115.57 0)
  (unit 1)
  (exclude_from_sim no)
  (in_bom yes)
  (on_board yes)
  (dnp no)
  (fields_autoplaced yes)
  (property "Reference" "R5" (at 123.19 114.2999 0) (effects (font (size 1.27 1.27)) (justify left)))
  (property "Value" "5K" (at 123.19 116.8399 0) (effects (font (size 1.27 1.27)) (justify left)))
  (property "Footprint" "Resistor_THT:R_Axial_DIN0207_L6.3mm_D2.5mm_P10.16mm_Horizontal" (at 118.872 115.57 90) (effects (font (size 1.27 1.27)) (hide yes)))
  (property "Datasheet" "~" (at 120.65 115.57 0) (effects (font (size 1.27 1.27)) (hide yes)))
  (property "Description" "Resistor" (at 120.65 115.57 0) (effects (font (size 1.27 1.27)) (hide yes)))
  (pin "2")
  (pin "1"))
 (symbol
  (lib_id "Transistor_FET:IRFZ44NSTRLPBF")
  (at 111.76 125.73 90)
  (mirror x)
  (unit 1)
  (exclude_from_sim no)
  (in_bom yes)
  (on_board yes)
  (dnp no)
  (property "Reference" "Q5" (at 112.776 132.08 90) (effects (font (size 1.27 1.27)) (justify left)))
  (property "Value" "IRFZ44NSTRLPBF" (at 126.238 134.366 90) (effects (font (size 1.27 1.27)) (justify left)))
  (property "Footprint" "Package_TO_SOT_THT:TO-220-3_Vertical" (at 113.665 130.81 0) (effects (font (size 1.27 1.27)
    (italic yes)) (justify left) (hide yes)))
  (property "Datasheet" "https://media.digikey.com/pdf/Data%20Sheets/Fairchild%20PDFs/BUZ11.pdf" (at 115.57 130.81 0) (effects (font (size 1.27 1.27)) (justify left) (hide yes)))
  (property "Description" "30A Id, 50V Vds, N-Channel Power MOSFET, TO-220" (at 111.76 125.73 0) (effects (font (size 1.27 1.27)) (hide yes)))
  (pin "3")
  (pin "2")
  (pin "1"))
 (symbol
  (lib_id "Transistor_FET:IRFZ44NSTRLPBF")
  (at 135.89 125.73 270)
  (unit 1)
  (exclude_from_sim no)
  (in_bom yes)
  (on_board yes)
  (dnp no)
  (property "Reference" "Q6" (at 134.62 131.318 90) (effects (font (size 1.27 1.27)) (justify left)))
  (property "Value" "IRFZ44NSTRLPBF" (at 134.366 133.604 90) (effects (font (size 1.27 1.27)) (justify left)))
  (property "Footprint" "Package_TO_SOT_THT:TO-220-3_Vertical" (at 133.985 130.81 0) (effects (font (size 1.27 1.27)
    (italic yes)) (justify left) (hide yes)))
  (property "Datasheet" "https://media.digikey.com/pdf/Data%20Sheets/Fairchild%20PDFs/BUZ11.pdf" (at 132.08 130.81 0) (effects (font (size 1.27 1.27)) (justify left) (hide yes)))
  (property "Description" "30A Id, 50V Vds, N-Channel Power MOSFET, TO-220" (at 135.89 125.73 0) (effects (font (size 1.27 1.27)) (hide yes)))
  (pin "3")
  (pin "2")
  (pin "1"))
 (symbol
  (lib_id "Device:R")
  (at 119.38 71.12 0)
  (unit 1)
  (exclude_from_sim no)
  (in_bom yes)
  (on_board yes)
  (dnp no)
  (fields_autoplaced yes)
  (property "Reference" "R3" (at 121.92 69.8499 0) (effects (font (size 1.27 1.27)) (justify left)))
  (property "Value" "680R" (at 121.92 72.3899 0) (effects (font (size 1.27 1.27)) (justify left)))
  (property "Footprint" "Resistor_THT:R_Axial_DIN0207_L6.3mm_D2.5mm_P10.16mm_Horizontal" (at 117.602 71.12 90) (effects (font (size 1.27 1.27)) (hide yes)))
  (property "Datasheet" "~" (at 119.38 71.12 0) (effects (font (size 1.27 1.27)) (hide yes)))
  (property "Description" "Resistor" (at 119.38 71.12 0) (effects (font (size 1.27 1.27)) (hide yes)))
  (pin "2")
  (pin "1"))
 (symbol
  (lib_id "Device:Fuse")
  (at 189.23 110.49 90)
  (unit 1)
  (exclude_from_sim no)
  (in_bom yes)
  (on_board yes)
  (dnp no)
  (property "Reference" "F2" (at 190.754 105.41 90) (effects (font (size 1.27 1.27)) (justify left) (hide yes)))
  (property "Value" "20A" (at 190.754 107.95 90) (effects (font (size 1.27 1.27)) (justify left)))
  (property "Footprint" "" (at 189.23 112.268 90) (effects (font (size 1.27 1.27)) (hide yes)))
  (property "Datasheet" "~" (at 189.23 110.49 0) (effects (font (size 1.27 1.27)) (hide yes)))
  (property "Description" "Fuse" (at 189.23 110.49 0) (effects (font (size 1.27 1.27)) (hide yes)))
  (pin "1")
  (pin "2"))
 (symbol
  (lib_id "Device:R")
  (at 182.88 129.54 0)
  (unit 1)
  (exclude_from_sim no)
  (in_bom yes)
  (on_board yes)
  (dnp no)
  (fields_autoplaced yes)
  (property "Reference" "R7" (at 185.42 128.2699 0) (effects (font (size 1.27 1.27)) (justify left)))
  (property "Value" "20" (at 185.42 130.8099 0) (effects (font (size 1.27 1.27)) (justify left)))
  (property "Footprint" "Resistor_THT:R_Axial_DIN0207_L6.3mm_D2.5mm_P10.16mm_Horizontal" (at 181.102 129.54 90) (effects (font (size 1.27 1.27)) (hide yes)))
  (property "Datasheet" "~" (at 182.88 129.54 0) (effects (font (size 1.27 1.27)) (hide yes)))
  (property "Description" "Resistor" (at 182.88 129.54 0) (effects (font (size 1.27 1.27)) (hide yes)))
  (pin "2")
  (pin "1")))
